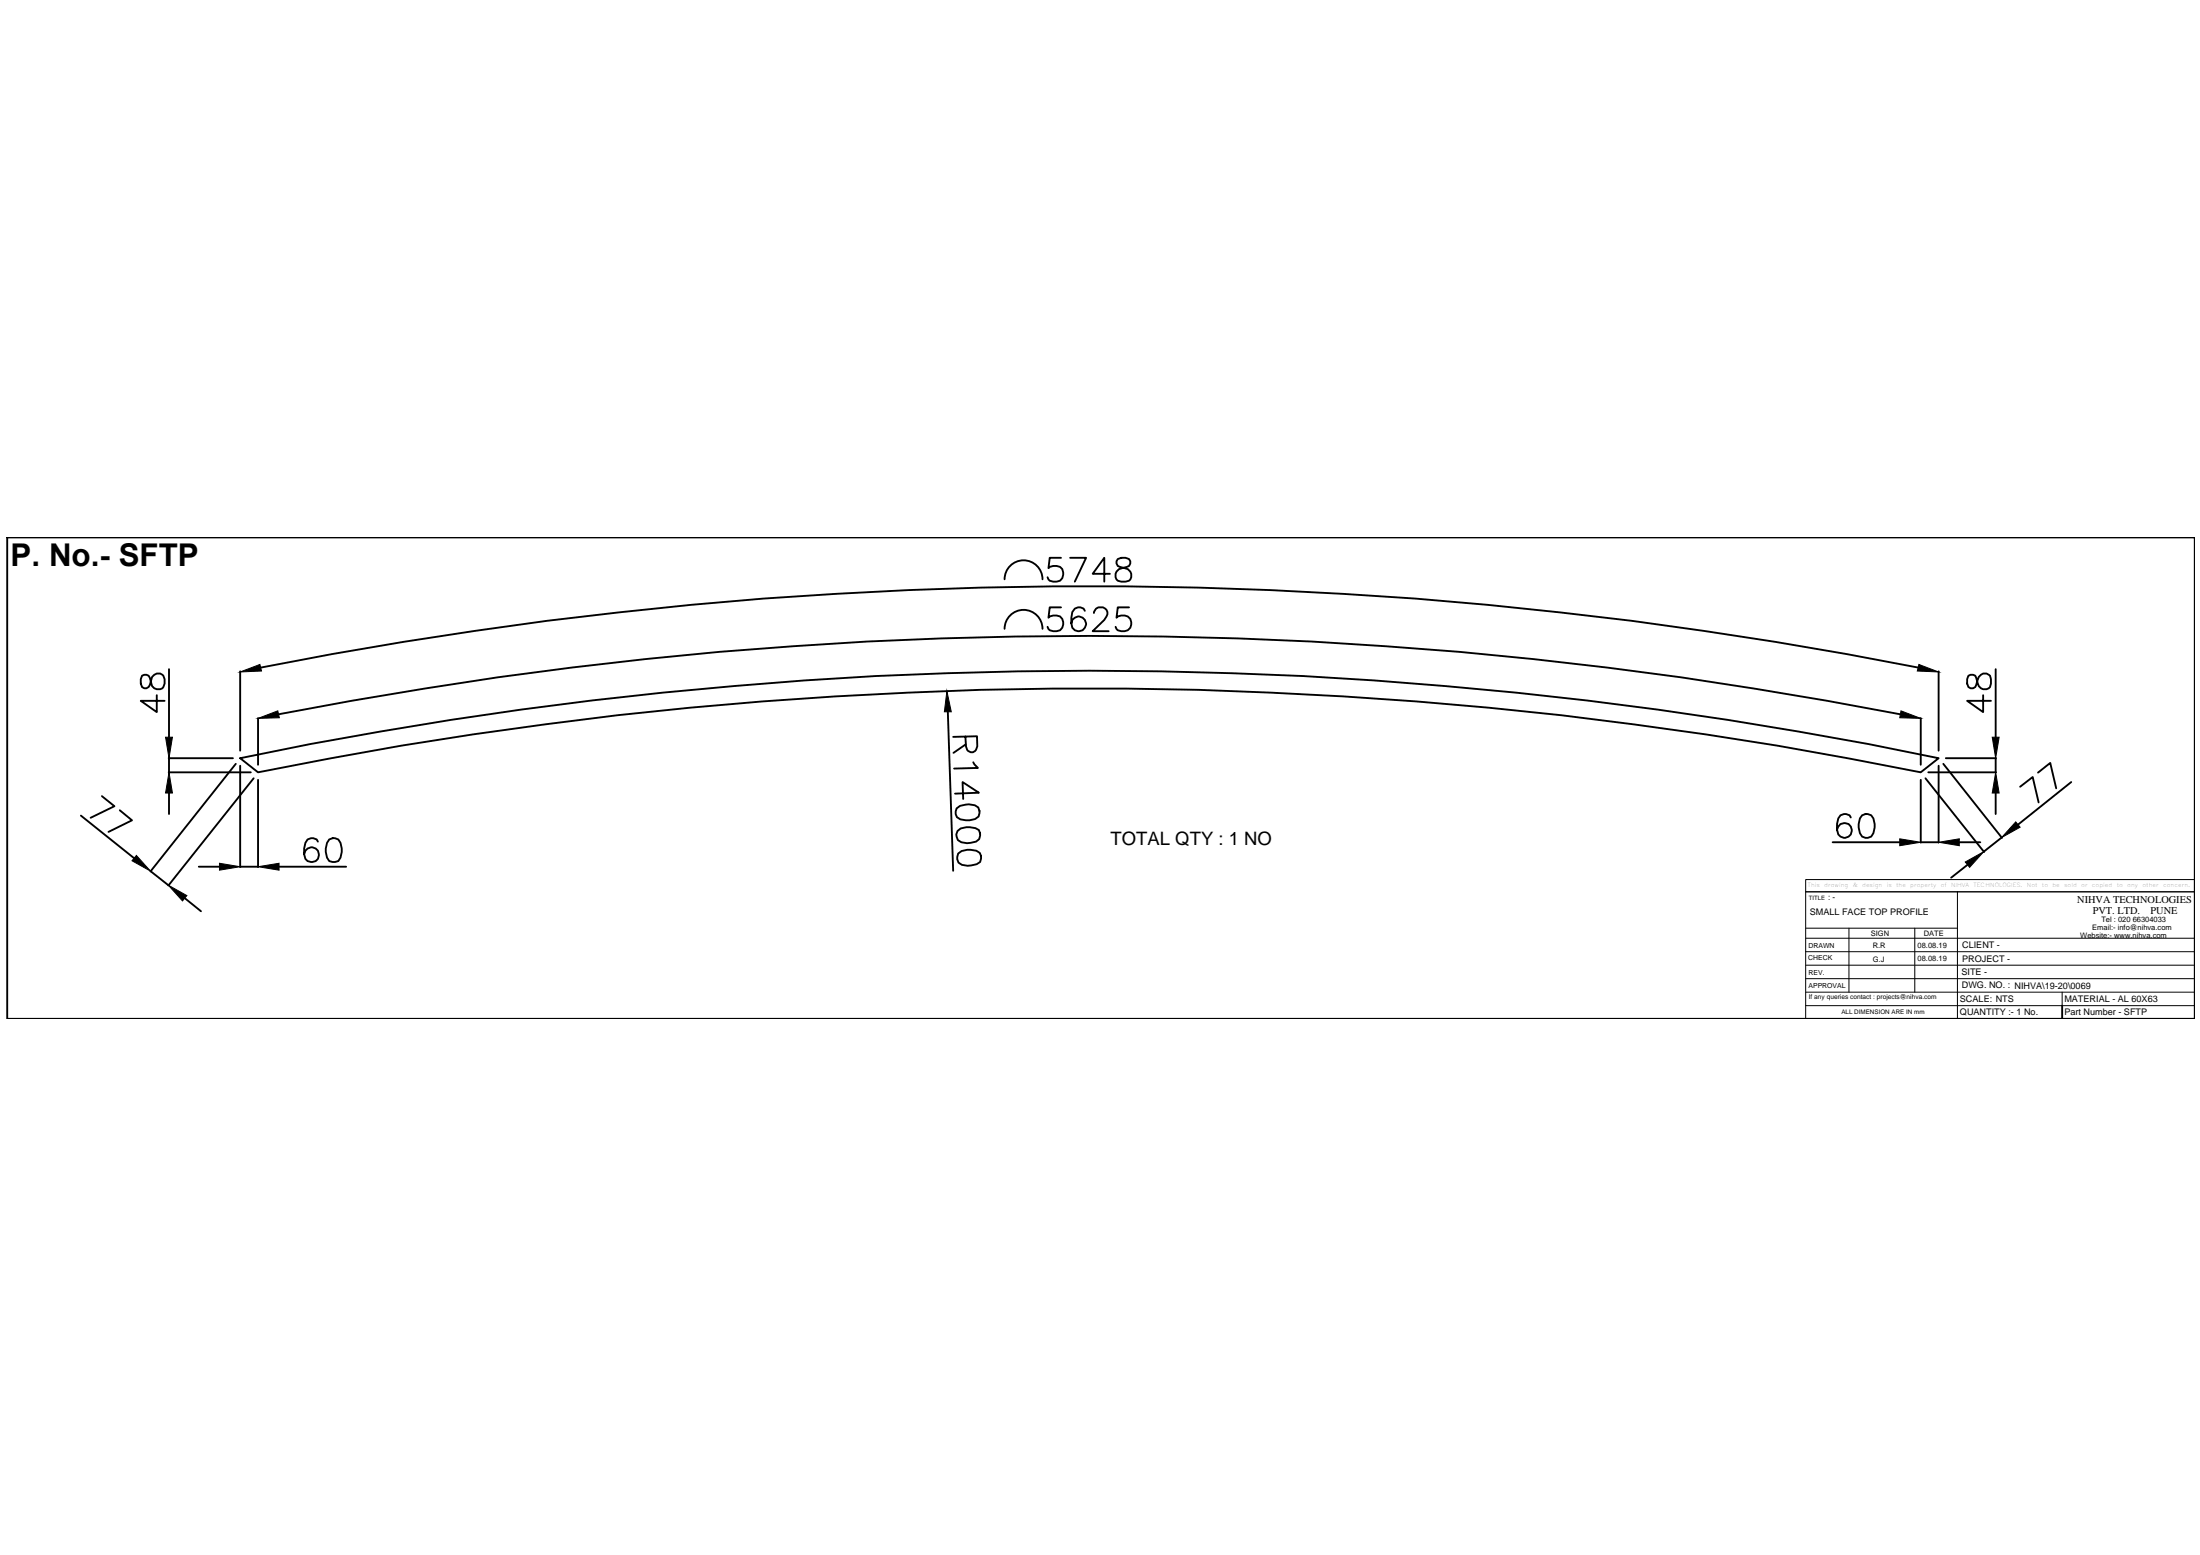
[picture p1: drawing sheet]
<svg xmlns="http://www.w3.org/2000/svg" width="297mm" height="210mm" viewBox="0 0 297 210" stroke-linecap="round" stroke-linejoin="round" font-family="sans-serif">
<!-- layer: 0 -->
<g fill="none" stroke="#000" stroke-width=".25">
<path d="M1 72.5h295.3v65h-295.3zM140.8 78.2a2.56 2.56 0 0 0-2.6-2.6 2.56 2.56 0 0 0-2.6 2.6M143.3 75.3h-1.6l-.1 1.4a1.34 1.34 0 0 1 1.8 .1 1.12 1.12 0 0 1 0 1.3 1.12 1.12 0 0 1-1.2 .4l-.5-.1-.3-.5M144.5 75.3h2.1l-1.5 3.2M149.9 77.5h-2.4l1.6-2.2v3.2M150.9 75.5a.63 .63 0 0 0 .3 1l.6 .2a.97 .97 0 0 1 .9 .6 .97 .97 0 0 1-.3 1.1 1.61 1.61 0 0 1-1.7-.2 1 1 0 0 1 .8-1.5l.6-.2a.63 .63 0 0 0 .3-1l-.4-.2h-.6zM19.2 91.2l-.2 .5v.6l.2 .4a.63 .63 0 0 0 1-.3l.2-.6a.92 .92 0 0 1 .8-.9 .92 .92 0 0 1 1 .8 1.03 1.03 0 0 1-.6 1.3 .96 .96 0 0 1-1.2-.9l-.2-.6a.68 .68 0 0 0-1-.3zM21.2 93.8v2.3l-2.2-1.5h3.2M22.8 90.3v9.2M32.4 90.6v10.7M34.8 96.9v6.3M35.2 90.1a575.3 575.3 0 0 1 223.8 0"/>
<path d="M37.6 96.4a571.7 571.7 0 0 1 219 0M128 96.1l.7 21.4M130.3 99.4l.1 1.4 .2 .4a.7 .7 0 0 0 1.2 0l.2-.5-.1-1.3-3.2 .1M140.8 84.9a2.56 2.56 0 0 0-2.6-2.6 2.56 2.56 0 0 0-2.6 2.6M143.3 82h-1.6l-.1 1.4a1.3 1.3 0 0 1 1.8 .2 1.1 1.1 0 0 1 0 1.2 1.1 1.1 0 0 1-1.2 .4l-.5-.1-.3-.5M146.5 82.5a.9 .9 0 0 0-1.4-.3l-.3 .4-.1 .8v.7l.1 .6a1 1 0 0 0 1.6 .2 1 1 0 0 0-.3-1.6 1 1 0 0 0-1.4 .8M147.7 82.7a.98 .98 0 0 1 .6-.7h.6a.81 .81 0 0 1 .5 1.2l-.3 .5-1.6 1.5h2.2M152.4 82h-1.5l-.2 1.4a1.15 1.15 0 0 1 1.8 0 1.15 1.15 0 0 1-.2 1.7 1.4 1.4 0 0 1-1.6-.2l-.1-.3M259.3 96.9v6.3M261.7 90.6v10.7M265.8 91.2l-.2 .5v.6l.2 .4a.62 .62 0 0 0 1-.3l.2-.6a.97 .97 0 0 1 .6-.8 .97 .97 0 0 1 1.1 .2 1.61 1.61 0 0 1-.2 1.7 1 1 0 0 1-1.5-.8l-.2-.6a.66 .66 0 0 0-1-.3zM267.8 93.8v2.3l-2.2-1.5h3.2"/>
<path d="M269.5 90.3v9.2M10.9 110.1l7.2 5.8M13.8 107.5l1.7 1.3-3.3 1.6M16.2 109.4l1.6 1.3-3.2 1.6M20.3 117.6l2.4 1.9M22.8 104.3h11.1M22.8 102.3h8.7M22.8 102.3v2M22.8 107v2.9M26.8 117h2.8M31.8 103.1l-11.5 14.5M32.4 103.4v13.6"/>
<path d="M32.4 117h2.4M34.2 105.1l-11.5 14.4M34.8 105.3v11.7M37.7 117h9M42.9 113.6a.95 .95 0 0 0-1.4-.3 2.84 2.84 0 0 0-.3 2.6 1 1 0 0 0 1.6 .1 1 1 0 0 0-.4-1.6 1 1 0 0 0-1.3 .9M44.5 113.3a1.01 1.01 0 0 1 1.5 .5 2.58 2.58 0 0 1-.3 2.4l-.5 .2-.7-.2a2.48 2.48 0 0 1 0-2.9zM128.9 107.1l3.3-.1-2.2-1.4v2.3M129.2 109.1a2.54 2.54 0 0 1 2.9-.1 1.08 1.08 0 0 1-.4 1.6 2.73 2.73 0 0 1-2.5-.3l-.2-.4zM129.3 112.2a2.46 2.46 0 0 1 2.9-.2 1.1 1.1 0 0 1-.4 1.6 2.56 2.56 0 0 1-2.5-.2l-.2-.8zM129.4 115.2a2.46 2.46 0 0 1 2.9-.1 1.03 1.03 0 0 1-.4 1.6 2.56 2.56 0 0 1-2.5-.3l-.2-.4zM130.4 100.5l-1.7 1.1M131.4 102.9l.6 .8h-3.2"/>
<path d="M247.4 113.7h9.1M249.9 110.3a.93 .93 0 0 0-.9-.4 .93 .93 0 0 0-.8 .6l-.2 .7v.8l.2 .6a1 1 0 0 0 1.6 .1 1 1 0 0 0-.4-1.6 1 1 0 0 0-1.4 .9M251.4 110.1a1.03 1.03 0 0 1 1.5 .4 2.58 2.58 0 0 1-.3 2.4 1.01 1.01 0 0 1-1.5-.4 2.48 2.48 0 0 1 .3-2.4zM259.3 105.3v8.4M259.3 113.7h2.4M260 105.1l7.9 9.9M260.4 104.3h9.1M261.7 103.4v10.3M262.4 103.1l7.9 10M262.7 102.3h6.8M264.5 113.7h2.9M265.6 116.7l-2.2 1.8"/>
<path d="M269.5 102.3v2M269.5 107v2.9M270.3 113.1l-2.5 1.9M272.8 106.2l1.6-1.3 .9 3.4M275.2 104.3l1.6-1.3 .8 3.4M279.7 105.6l-7.2 5.7M24.9 121.2l2.2 1.8M278.4 135.7v1.8"/>
</g>
<!-- layer: SEGMENT PROFILE 2 -->
<path d="M32.4 102.3a562.5 562.5 0 0 1 229.3 0l-2.4 2a561.9 561.9 0 0 0-224.5 0z" fill="none" stroke="#000" stroke-width=".25"/>
<!-- layer: 0 -->
<g fill="#000" stroke="#000" stroke-width=".14">
<path d="M22.4 99.5h.9l-.5 2.8zM32.4 90.7l2.7-1 .2 .9zM34.8 97l2.7-1 .2 .9zM127.8 93.3l.6 2.8h-.9zM256.7 96l2.6 1-2.8-.1zM259.1 89.7l2.6 1-2.8-.1zM269 99.5h.9l-.4 2.8zM18.4 115.5l1.9 2.1-2.5-1.4zM22.8 104.3l.5 2.7h-.9zM29.6 116.5l2.8 .5-2.8 .5zM34.8 117l2.9-.5v1zM256.5 113.2l2.8 .5-2.8 .5z"/>
<path d="M261.7 113.7l2.8-.5v1zM265.3 116.4l2.5-1.4-1.9 2.1zM269.5 104.3l.4 2.7h-.9zM272.2 110.9l.6 .8-2.5 1.4zM22.7 119.5l2.5 1.4-.6 .7z"/>
</g>
<path d="M243.8 118.7h52.5v18.8h-52.5v-17.1h52.5h-52.5zM243.8 132.1h52.5M243.8 130.3h52.5M243.8 128.5h52.5M243.8 126.6h52.5M243.8 125.3h20.5M243.8 133.9h52.5M243.8 135.7h52.5M249.6 125.3v8.6M258.5 125.3v8.6M264.3 120.4v17.1M278.4 133.9v1.8" fill="none" stroke="#000" stroke-width=".14"/>
<text font-size="4.2" x="1.4" y="76.4">P. No.- SFTP</text>
<text font-size="2.5" x="149.9" y="114">TOTAL QTY : 1 NO</text>
<g font-size="1.4">
<text x="280.5" y="121.9">NIHVA TECHNOLOGIES</text>
<text x="282.6" y="123.4">PVT. LTD.</text>
<text x="290.4" y="123.4">PUNE</text>
</g>
<g font-size="1.2">
<text x="244.3" y="123.5">SMALL FACE TOP PROFILE</text>
<text x="264.8" y="131.6">SITE -</text>
<text x="264.9" y="128">CLIENT -</text>
<text x="264.9" y="129.8">PROJECT -</text>
<text x="264.6" y="135.2">SCALE: NTS</text>
<text x="264.6" y="137.1">QUANTITY :- 1 No.</text>
<text x="264.9" y="133.4">DWG. NO. : NIHVA\19-20\0069</text>
<text x="278.7" y="135.2">MATERIAL - AL 60X63</text>
<text x="278.7" y="137.1">Part Number - SFTP</text>
</g>
<text font-size="1.1" x="246.8" y="121.4">: -</text>
<g font-size="1">
<text x="282.5" y="125.5">Email:- info@nihva.com</text>
<text x="283.7" y="124.5">Tel : 020 66304033</text>
<text x="252.6" y="126.4">SIGN</text>
<text x="252.9" y="128">R.R</text>
<text x="252.9" y="129.8">G.J</text>
<text x="258.9" y="127.9">08.08.19</text>
<text x="258.9" y="129.7">08.08.19</text>
<text x="259.8" y="126.4">DATE</text>
<text x="280.9" y="126.6">Website:- www.nihva.com</text>
</g>
<g font-size=".9">
<text x="244.1" y="129.6">CHECK</text>
<text x="244.2" y="128">DRAWN</text>
<text x="244.2" y="131.6">REV.</text>
<text x="244.2" y="133.4">APPROVAL</text>
<text x="244.2" y="134.8">If any queries contact : projects@nihva.com</text>
</g>
<g font-size=".8">
<text x="246.3" y="119.7">drawing</text>
<text x="250.1" y="119.7">&amp;</text>
<text x="251.4" y="119.7">design</text>
<text x="256" y="119.7">the</text>
<text x="257.9" y="119.7">property</text>
<text x="262" y="119.7">of</text>
<text x="263.4" y="119.7">NIHVA</text>
<text x="266.5" y="119.7">TECHNOLOGIES.</text>
<text x="273.7" y="119.7">Not</text>
<text x="277.1" y="119.7">be</text>
<text x="278.7" y="119.7">sold</text>
<text x="282.4" y="119.7">copied</text>
<text x="287.2" y="119.7">any</text>
<text x="292.1" y="119.7">concern.</text>
<text x="244.2" y="121.4">TITLE</text>
<text x="248.6" y="136.9">ALL DIMENSION ARE IN mm</text>
</g>
</svg>
